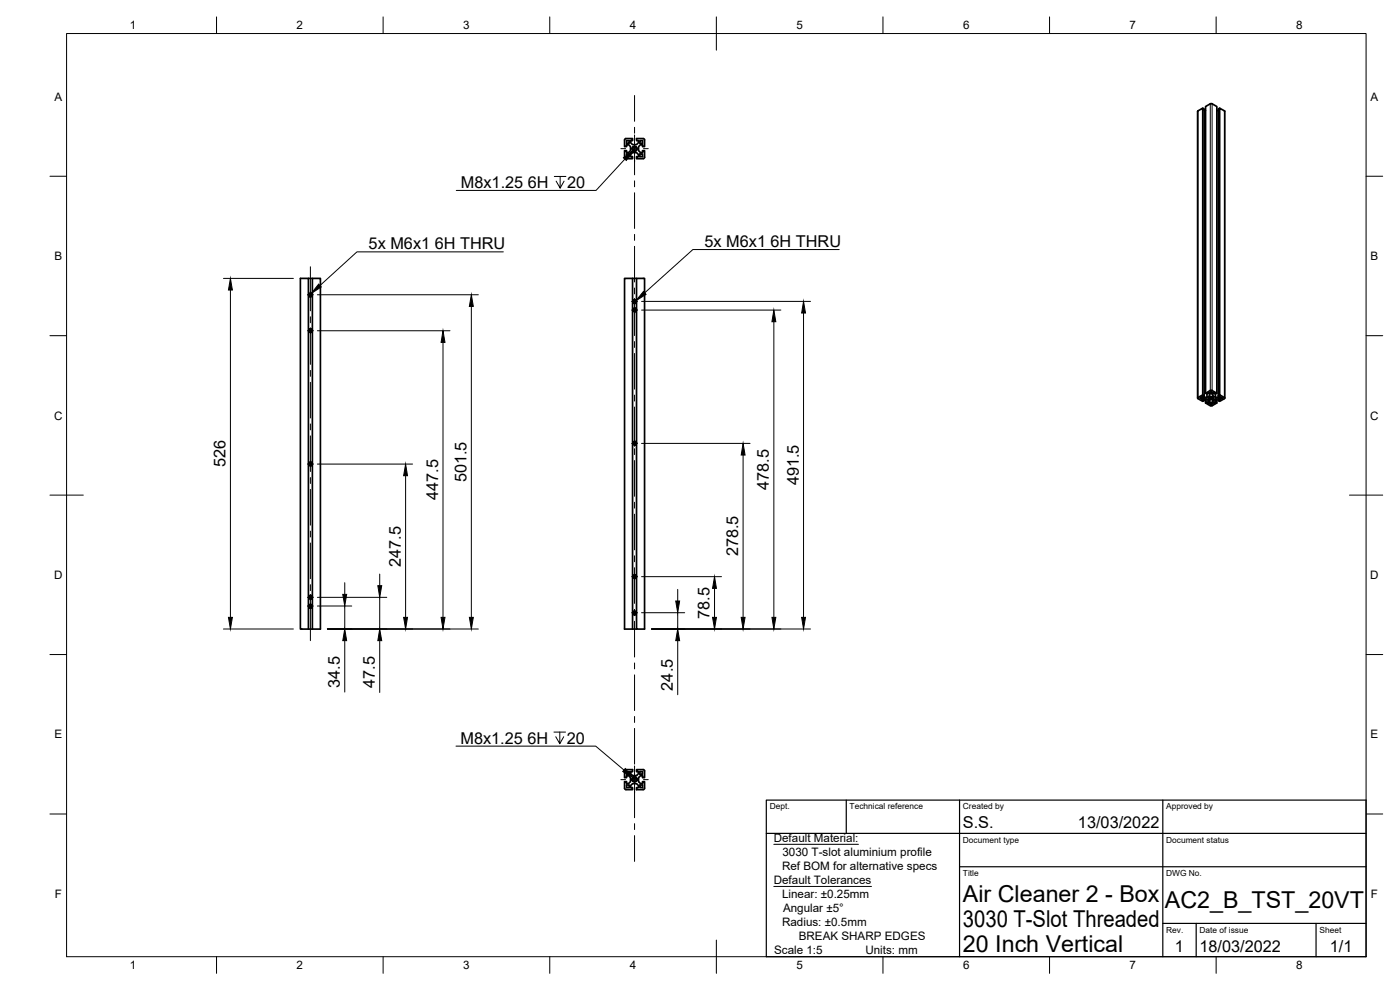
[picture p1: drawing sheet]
<svg xmlns="http://www.w3.org/2000/svg" width="420mm" height="297mm" viewBox="0 0 420 297" stroke-linecap="round" stroke-linejoin="round" font-family="sans-serif">
<!-- layer: Visible -->
<g fill="none" stroke="#000" stroke-width=".51">
<path d="M359.4 33.4v86.1M359.4 33.4l1.6-.9v86M361 32.5l.4 .2v86.5M361.4 33.2h.4M363.8 31.1l1.4 .9v86M363.8 31.1h-.6l-1.4 .9v86M365.2 33.2h.4M366 32.5l-.4 .2v86.5M367.6 33.4l-1.6-.9v86l1.6 1-1.6 .9-.4-.2 .4-.3-.4-.2h-.8l-.9 .5v.5l.4 .2 .5-.2 .4 .2-1.4 .8M367.6 33.4v86.1M187.4 42v2h.6v-.6h.6l.6 .6v1.2l-.6 .6h-.6v-.6h-.6v2l.4 .4M187.8 41.6h2v.6h-.6v.6l.6 .6h1.2l.6-.6v-.6h-.6v-.6h2.1l.3 .4"/>
<path d="M187.8 47.6h2v-.6h-.6v-.6l.6-.6h1.2l.6 .6v.6h-.6v.6h2M187.8 41.6l-.3 .4M188 42.2h.8v.8h-.8zM188 46.2h.8v.8h-.8zM189.9 44.1l.5-.2 .6 .2M190.2 45.4l.8-.3 .2-.4-.2-.5v.8l-.6 .3-.5-.3-.1-.7-.1 .6 .5 .5M192 42.2h.8v.8h-.8zM192 46.2h.8v.8h-.8zM193.4 42v2h-.6v-.6h-.6l-.6 .6v1.2l.6 .6h.6v-.6h.6v2l-.3 .4M92.6 83.5h1.1M92.6 99.2l.4-.5 .6 .2v.6l-.4 .2M92.7 99.2l.1 .4 .4 .1"/>
<path d="M92.8 88.1l-.2 .4 .4 .5M92.8 88.1l-.1 .6 .3 .2 .6-.2-.1-.6M93.5 98.7h-.6l-.3 .5M93.5 98.7l.2 .7-.5 .3M93.5 88.1l.1 .7-.6 .2M93.5 88.1l-.3-.2-.4 .2M189.8 83.5h1.2M190 93l.1 .4 .4 .1M190.1 90.1l-.1 .5 .4 .3 .5-.2-.1-.6M190.1 90.1l-.2 .6 .5 .3 .5-.3-.1-.6M190.1 92.6l.3-.2 .5 .2v.7l-.4 .2 .4-.2v-.5l-.6-.3-.4 .5zM190.8 90.1l-.4-.2-.3 .2"/>
<path d="M191 83.5h2.4v105.3h-2.4zM360.7 119.1l.5 .4-.5 .3zM360.7 119.1l-.6 .4 .6 .3M361.4 119.7v.5M361.8 119.7v1.2M362.2 118.2v1M362.2 119.7v1M362.6 119.9v1M362.7 119.6l.4 .3M362.8 119.7l.3 .2M362.8 119.3l.8 .4 .6-.3M362.9 119.2l.5 .3 .7-.2"/>
<path d="M362.9 117.8l.6-.3 .6 .3-.6 .3zM363 119.2l1 .1-.6 .1-.5-.2M363.1 119.1h.8M363.2 119.1h.6M363.3 119.7h.4M363.3 119.5h.4M363.3 119.3h.4M363.3 119.1h.4M363.5 117.5v.6M363.8 117.2l1.4 .8-.4 .2-.5-.2-.4 .2v.5l.9 .5h.8l.4-.2-.4-.3 .4-.2M363.8 117.2h-.6l-1.4 .8 .4 .2 .4-.2 .5 .2v.5l-.9 .5h-.8l-.4-.2 .4-.3-.4-.2-1.6 .9 1.6 1 .4-.2-.4-.3 .4-.2h.8l.9 .5v.5l-.5 .2-.4-.2-.4 .2 1.4 .8M364.2 119.3l-.7 .3-.7-.4v.2l.6 .4 .8-.3"/>
<path d="M364.2 119.5l-.3 .3-.8 .1M364.2 119.5l-.2-.3-.7-.1-.5 .2v.4M364.3 119.9v1M364.8 118.2v1M364.8 119.7v1M365.2 119.7v1.2M365.6 119.7v.5M366.3 119.1v.7l-.5-.3 .5-.4 .6 .4-.6 .3M92.7 139.2l.1 .4 .4 .1M92.8 138.8l.4-.2 .4 .2v.7l-.4 .2 .4-.2v-.4l-.5-.4-.5 .5zM190 133l.1 .4 .4 .1M191 132.7l-.6-.2-.5 .5 .4-.4 .5 .1 .1 .4-.3 .4 .3-.2 .1-.5"/>
<path d="M363.2 121.7h.6M363.5 120.8l.6 .3-.6 .3M363.5 120.8l-.6 .3 .6 .3M363.5 120.8v.6M92.6 179.2l.4-.5 .6 .1 .1 .6-.5 .4M92.6 179.2l.4-.4 .6 .1v.6l-.4 .3M92.7 179.2l.1 .4 .4 .1M190 173l.1 .4 .4 .1M190.8 172.5h-.6l-.3 .5 .4-.4 .5 .1 .1 .4-.3 .5 .3-.3 .1-.5M190.8 172.5l.2 .2M92.6 188.8v-105.3h-2.5v105.3h6.1v-105.3h-2.5v105.3M92.8 181.5l-.2 .5 .4 .4"/>
<path d="M92.8 181.5l-.1 .6 .4 .3 .5-.3-.1-.6M93.5 181.5l.1 .7-.6 .2M93.5 181.5l-.3-.2-.4 .2M189.8 188.8v-105.3h-2.4v105.3h3.6M190.1 183.5l-.1 .6 .3 .2 .6-.2-.1-.6M190.1 183.5l-.2 .7 .5 .3 .5-.4-.1-.6M190.8 183.5l-.4-.2-.3 .2M187.8 230.9h2v.6h-.6v.6l.6 .6h1.2l.6-.6v-.6h-.6v-.6h2.1l.3 .4v2h-.6v-.6h-.6l-.6 .6v1.2l.6 .6h.6v-.6h.6v2.2l-.3 .2h-2.1v-.6h.6v-.6l-.6-.6h-1.2l-.6 .6v.6h.6v.6h-2M187.8 230.9l-.3 .4-.1 2h.6v-.6h.6l.6 .6v1.2l-.6 .6h-.6v-.6h-.6v2l.4 .4M188 235.5h.8v.8h-.8zM188 231.5h.8v.8h-.8zM190.2 233.1l.8 .3 .2 .5-.3 .5 .2-.7-.6-.5-.6 .3-.1 .8-.1-.7 .5-.5"/>
<path d="M191 234.4l-.6 .2-.5-.2M192 235.5h.8v.8h-.8zM192 231.5h.8v.8h-.8z"/>
<circle cx="190.4" cy="44.6" r=".6"/>
<circle cx="190.4" cy="233.9" r=".6"/>
</g>
<!-- layer: Visible Narrow -->
<path d="M359.5 33.3v86M363.2 31.1v86.1M363.8 31.1v86.1M367.5 33.3v86" fill="none" stroke="#000" stroke-width=".3"/>
<!-- layer: Border -->
<g fill="none" stroke="#000" stroke-width=".3">
<path d="M20 10.1h390v276.9h-390zM65 5.1v5M115 5.1v5M165 5.1v5M215 5.1v10M265 5.1v5M315 5.1v5M365 5.1v5M15 52.9h5M410 52.9h5M15 100.7h5M410 100.7h5"/>
<path d="M15 148.6h10M405 148.6h10M15 196.4h5M410 196.4h5M15 244.2h5M410 244.2h5M65 287v5M115 287v5M165 287v5M215 282.1v9.9M265 287v5M315 287v5"/>
<path d="M365 287v5"/>
</g>
<!-- layer: TitleBlock -->
<path d="M230 240.1h180v46.9h-180zM230 250h180M254 240.1v9.9M288 240.1v46.9M349 240.1v46.9M288 260.1h122M349 277.1h61M359 277.1v9.9M395 277.1v9.9" fill="none" stroke="#000" stroke-width=".36"/>
<!-- layer: Dimensions -->
<g fill="none" stroke="#000" stroke-width=".3">
<path d="M67.1 83.5h21M69.2 87v98.2M95.2 99.2h39.8M95.2 88.4h48.4M141.5 91.9v93.3M192.5 93h41.9M192.5 90.4h50.7M232.2 96.5v88.7M241.2 93.9v91.3M132.9 102.7v82.5M95.2 139.2h28.6M192.5 133h32.6"/>
<path d="M223 136.5v48.7M121.7 142.7v42.5M95.2 179.2h20.9M103.5 174.8v3.5M114 172.2v3.5M114 179.2v9.5M192.5 173h24M203.4 176.8v3.5M214.4 176.5v8.7M67.1 188.7h21M95.2 181.8h10.4M98.3 188.7h45.3"/>
<path d="M103.5 181.8v6.9M103.5 192.2v15.5M114 192.2v15.6M192.5 183.8h13M195.5 188.7h47.7M203.4 183.8v4.9M203.4 192.2v16.3"/>
</g>
<g fill="#000" stroke="#000" stroke-width=".3">
<path d="M69.2 83.5l.5 3.5h-1.1zM141.5 88.4l.5 3.5h-1.1zM232.2 93l.6 3.5h-1.1zM241.2 90.4l.5 3.5h-1.1zM132.9 99.2l.6 3.5h-1.1zM223 133l.6 3.5h-1.2zM121.7 139.2l.6 3.5h-1.2zM102.9 178.3h1.1l-.5 3.5zM113.4 175.7h1.2l-.6 3.5zM214.4 173l.6 3.5h-1.2zM68.6 185.2h1.1l-.5 3.5zM103.5 188.7l.5 3.5h-1.1z"/>
<path d="M114 188.7l.6 3.5h-1.2zM121.1 185.2h1.2l-.6 3.5zM132.4 185.2h1.1l-.6 3.5zM140.9 185.2h1.1l-.5 3.5zM202.8 180.3h1.2l-.6 3.5zM203.4 188.7l.6 3.5h-1.2zM213.8 185.2h1.2l-.6 3.5zM222.4 185.2h1.2l-.6 3.5zM231.7 185.2h1.1l-.6 3.5zM240.6 185.2h1.1l-.5 3.5z"/>
</g>
<!-- layer: Annotations -->
<path d="M166.3 52.9h3.5M168.1 52.9v3.5l-1.2-2.1M169.3 54.3l-1.2 2.1M187.5 47.7l-8.6 9.4h-42M151.1 75.6h-44l-11.1 10.1M251.9 74.9h-44l-14.4 13M166.2 219.7h3.5M168 219.7v3.4l-1.2-2M136.8 223.9h42l8.5 7.1M169.2 221.1l-1.2 2M232.2 253.3h25.4M232.2 266h29.3" fill="none" stroke="#000" stroke-width=".3"/>
<path d="M187.1 47.4l2.8-2.2-1.9 2.9zM95.6 85.2l.8 .9-2.9 1.9zM193.1 87.4l.8 .9-3 1.9zM187.6 230.6l2.3 2.7-3-1.8z" fill="#000" stroke="#000" stroke-width=".3"/>
<!-- layer: Center Lines -->
<g fill="none" stroke="#000" stroke-width=".3">
<path d="M190.4 28.6v7.8M190.4 38.2v1.8M186.3 44.6h1.4M189.5 44.6h1.8M190.4 40.5v12M190.4 54.3v1.7M190.4 57.8v10.7M193.1 44.6h1.4M190.4 70.3v1.8M190.4 73.9v10.7M92.3 88.4h1.7M92.3 99.2h1.7"/>
<path d="M93.2 80v13.3M93.2 95v1.8M93.2 98.3v11M189.5 93h1.8M189.5 90.4h1.8M190.4 86.4v1.8M190.4 89.5v11.2M93.2 111.1v1.8M93.2 114.7v10.7M190.4 102.5v1.8M190.4 106.1v10.7M190.4 118.5v1.8"/>
<path d="M92.3 139.2h1.7M93.2 127.2v1.8M93.2 130.8v10.7M189.5 133h1.8M190.4 122.1v11.8M190.4 134.6v1.8M190.4 138.2v10.7M93.2 143.3v1.8M93.2 146.8v10.8M93.2 159.3v1.8M190.4 150.7v1.8M190.4 154.3v10.7"/>
<path d="M92.3 179.2h1.7M93.2 162.9v10.7M93.2 175.4v1.8M93.2 178.3v13.9M189.5 173h1.8M190.4 166.8v1.8M190.4 170.3v10.7M92.3 181.8h1.7M189.5 183.8h1.8M190.4 182.8v1.9M190.4 186.4v10.7M190.4 198.9v1.8"/>
<path d="M190.4 202.5v10.7M190.4 215v1.8M190.4 218.6v10.7M186.3 233.9h1.4M189.5 233.9h1.8M190.4 229.8v3M190.4 233v12.3M193.1 233.9h1.4M190.4 247.1v1.8M190.4 250.7v7.8"/>
</g>
<g font-size="7">
<text x="289" y="270.6">Air Cleaner 2 - Box</text>
<text x="349.6" y="272.3">AC2_B_TST_20VT</text>
<text x="289" y="278.1">3030 T-Slot Threaded</text>
<text x="289" y="285.5">20 Inch Vertical</text>
</g>
<g font-size="4.9">
<text x="138.3" y="56.4">M8x1.25</text>
<text x="158.4" y="56.4">6H</text>
<text x="170.2" y="56.4">20</text>
<text x="110.6" y="74.9">5x M6x1</text>
<text x="130.5" y="74.9">6H THRU</text>
<text x="211.4" y="74.2">5x M6x1</text>
<text x="231.3" y="74.2">6H THRU</text>
<text x="67.7" y="140.2" transform="rotate(-90 67.7 140.2)">526</text>
<text x="140" y="144.7" transform="rotate(-90 140 144.7)">501.5</text>
<text x="230.8" y="146.9" transform="rotate(-90 230.8 146.9)">478.5</text>
<text x="239.7" y="145.6" transform="rotate(-90 239.7 145.6)">491.5</text>
<text x="131.5" y="150" transform="rotate(-90 131.5 150)">447.5</text>
<text x="221.6" y="167" transform="rotate(-90 221.6 167)">278.5</text>
<text x="120.3" y="170.1" transform="rotate(-90 120.3 170.1)">247.5</text>
<text x="213" y="185.7" transform="rotate(-90 213 185.7)">78.5</text>
<text x="102" y="206.4" transform="rotate(-90 102 206.4)">34.5</text>
<text x="112.5" y="206.4" transform="rotate(-90 112.5 206.4)">47.5</text>
<text x="201.9" y="207.2" transform="rotate(-90 201.9 207.2)">24.5</text>
<text x="138.2" y="223.1">M8x1.25</text>
<text x="158.3" y="223.1">6H</text>
<text x="170.1" y="223.1">20</text>
<text x="289" y="248.5">S.S.</text>
<text x="323.5" y="248.5">13/03/2022</text>
<text x="352.6" y="285.7">1</text>
<text x="360" y="285.5">18/03/2022</text>
<text x="399.1" y="285.7">1/1</text>
</g>
<g font-size="3.5">
<text x="39" y="8.8">1</text>
<text x="89" y="8.8">2</text>
<text x="139" y="8.8">3</text>
<text x="189" y="8.8">4</text>
<text x="239" y="8.8">5</text>
<text x="289" y="8.8">6</text>
<text x="339" y="8.8">7</text>
<text x="389" y="8.8">8</text>
<text x="16.3" y="30.2">A</text>
<text x="411.3" y="30.2">A</text>
<text x="16.3" y="78">B</text>
<text x="411.3" y="78">B</text>
<text x="16.2" y="125.9">C</text>
<text x="411.2" y="125.9">C</text>
<text x="16.2" y="173.7">D</text>
<text x="411.2" y="173.7">D</text>
<text x="16.3" y="221.6">E</text>
<text x="411.3" y="221.6">E</text>
<text x="232.2" y="252.6">Default Material:</text>
<text x="234.8" y="256.8">3030 T-slot aluminium profile</text>
<text x="234.7" y="261">Ref BOM for alternative specs</text>
<text x="16.4" y="269.4">F</text>
<text x="232.2" y="265.2">Default Tolerances</text>
<text x="234.7" y="269.4">Linear: ±0.25mm</text>
<text x="411.4" y="269.4">F</text>
<text x="235" y="273.6">Angular ±5°</text>
<text x="234.7" y="277.7">Radius: ±0.5mm</text>
<text x="239.7" y="281.9">BREAK SHARP EDGES</text>
<text x="232.3" y="286.2">Scale 1:5</text>
<text x="259.7" y="286.2">Units: mm</text>
<text x="39" y="290.8">1</text>
<text x="89" y="290.8">2</text>
<text x="139" y="290.8">3</text>
<text x="189" y="290.8">4</text>
<text x="239" y="290.8">5</text>
<text x="289" y="290.8">6</text>
<text x="339" y="290.8">7</text>
<text x="389" y="290.8">8</text>
</g>
<g font-size="2.5">
<text x="231" y="242.9">Dept.</text>
<text x="255" y="242.9">Technical reference</text>
<text x="289" y="242.9">Created by</text>
<text x="350" y="242.9">Approved by</text>
<text x="289" y="252.8">Document type</text>
<text x="350" y="252.8">Document status</text>
<text x="289" y="262.9">Title</text>
<text x="350" y="262.9">DWG No.</text>
<text x="350" y="279.9">Rev.</text>
<text x="360" y="279.9">Date of issue</text>
<text x="396" y="279.9">Sheet</text>
</g>
</svg>
